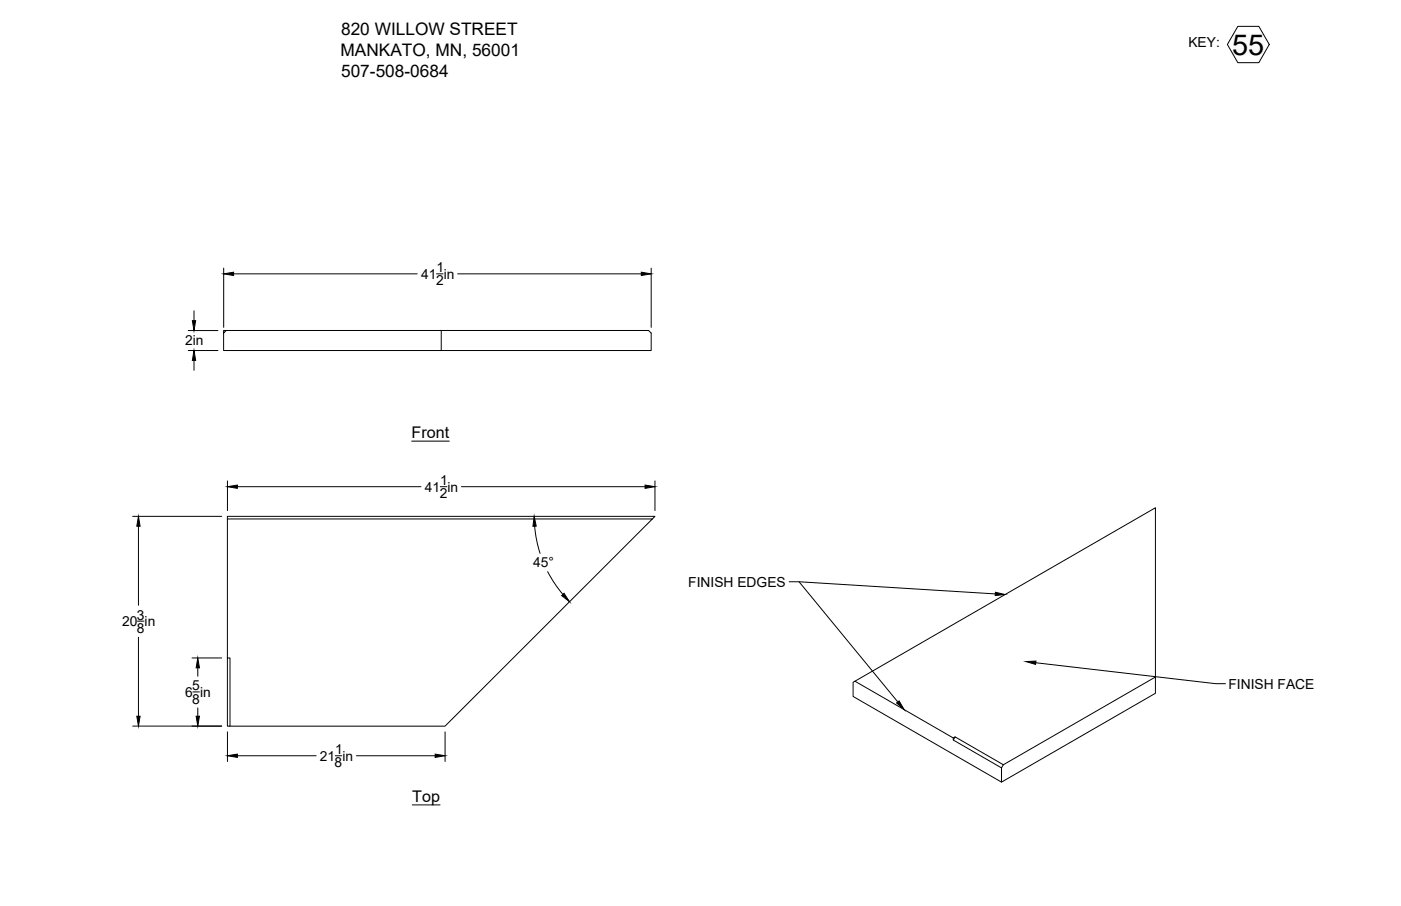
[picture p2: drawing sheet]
<svg xmlns="http://www.w3.org/2000/svg" width="432mm" height="279mm" viewBox="0 0 432 279" stroke-linecap="round" stroke-linejoin="round" font-family="sans-serif">
<!-- layer: Visible -->
<path d="M69.7 101.9h66.3v6.2h-67.1v-6.2h.8l-.8 .8M136 101.9h63.9l.8 .8v5.4h-64.7M70.1 160v-.8h131.8l-.8 .8M70.1 202.9h.8v21h-.8zM70.1 202.9v-42.9h131l-63.9 63.9h-66.3M263.5 210.1l-.6 .3v4.4l45.8 26.4M356.1 208.8v-52.2l-92.6 53.5 30.3 17.5M294.4 227.2l14.8 8.6-.5 1-14.9-8.6zM294.4 227.2l-.6 .4v.6M309.2 235.8l46.9-27v5l-47.4 27.4v-4.4" fill="none" stroke="#000" stroke-width=".31"/>
<!-- layer: Annotations -->
<path d="M126.9 136h11.6M127.1 248.2h8.5" fill="none" stroke="#000" stroke-width=".31"/>
<!-- layer: Dimensions -->
<g fill="none" stroke="#000" stroke-width=".31">
<path d="M59.8 95.8v3.1M68.9 82.7v18.3M72 84.5h56.6M134.5 84.5h2M141.1 84.5h56.6M200.7 82.7v18.3M58 101.9h9.2M58 108.1h9.2M59.8 111.1v3.1M40.9 159.2h27.4M70.1 148.3v9.2M73.2 150.1h56.6"/>
<path d="M135.7 150.1h2M142.2 150.1h56.6M201.9 148.3v9.2M42.7 162.3v24.4M164.8 162.3l.5 3.7 1.2 4.7M168.8 176.3l1.9 3.2 2.8 3.8M42.4 191.6h2M42.7 196.5v24.4M59.2 202.9h9.1M59.4 213.4h2.1M61 206v2.5M61 218.3v2.6"/>
<path d="M40.9 223.9h27.4M70.1 225.7v9.1M73.2 233.1h24.3M103.3 233.1h2M109.8 233.1h24.3M137.2 225.7v9.1"/>
</g>
<g fill="#000" stroke="#000" stroke-width=".31">
<path d="M59.3 98.9h1l-.5 3zM68.9 84.5l3.1-.6v1.1zM197.7 83.9l3 .6-3 .5zM59.8 108.1l.5 3h-1zM70.1 150.1l3.1-.5v1zM198.8 149.6l3.1 .5-3.1 .5zM42.7 159.2l.5 3.1h-1zM164.6 159.2l.7 3.1h-1zM173.1 183.7l.7-.7 1.7 2.6zM61 202.9l.5 3.1h-1zM42.2 220.9h1l-.5 3zM60.5 220.9h1l-.5 3z"/>
<path d="M70.1 233.1l3.1-.5v1zM134.1 232.6l3.1 .5-3.1 .5z"/>
</g>
<!-- layer: 0 -->
<path d="M380.1 10.5v6.5l9.3-6.5zM380.1 17l9.3-6.5v6.5z" fill="#fafafa" stroke="#fafafa" stroke-width=".31"/>
<path d="M381.5 8.1h6.5l3.2 5.6-3.2 5.6h-6.5l-3.2-5.6zM243.2 179.4h3.1l30.4 37.1M246.3 179.4l60.4 3.8M319.2 204.4l55.5 6.4h3" fill="none" stroke="#000" stroke-width=".31"/>
<path d="M306.8 182.6l3 .7-3.1 .4zM276.3 216.8l.8-.6 1.6 2.6zM316.2 204l3.1-.1-.1 1z" fill="#000" stroke="#000" stroke-width=".31"/>
<text font-size="8.9" x="379.8" y="16.8">55</text>
<g font-size="5.3">
<text x="105.1" y="10.8">820 WILLOW STREET</text>
<text x="105" y="17.3">MANKATO, MN, 56001</text>
<text x="105.1" y="23.6">507-508-0684</text>
</g>
<g font-size="5">
<text x="126.9" y="135">Front</text>
<text x="127.1" y="247.2">Top</text>
</g>
<g font-size="4.3">
<text x="366.3" y="14.5">KEY:</text>
<text x="134.5" y="83.9">1</text>
<text x="129.8" y="86">41 in</text>
<text x="134.4" y="88">2</text>
<text x="57" y="106.5">2in</text>
<text x="135.7" y="149.6">1</text>
<text x="131" y="151.6">41 in</text>
<text x="135.6" y="153.7">2</text>
<text x="164.4" y="175">45°</text>
<text x="212.1" y="181">FINISH EDGES</text>
<text x="42.2" y="191.1">3</text>
<text x="37.6" y="193.1">20 in</text>
<text x="42.2" y="195.2">8</text>
<text x="57.1" y="214.9">6 in</text>
<text x="59.3" y="212.9">5</text>
<text x="378.6" y="212.4">FINISH FACE</text>
<text x="59.3" y="217">8</text>
<text x="103.3" y="232.6">1</text>
<text x="98.6" y="234.6">21 in</text>
<text x="103.1" y="236.7">8</text>
</g>
</svg>
